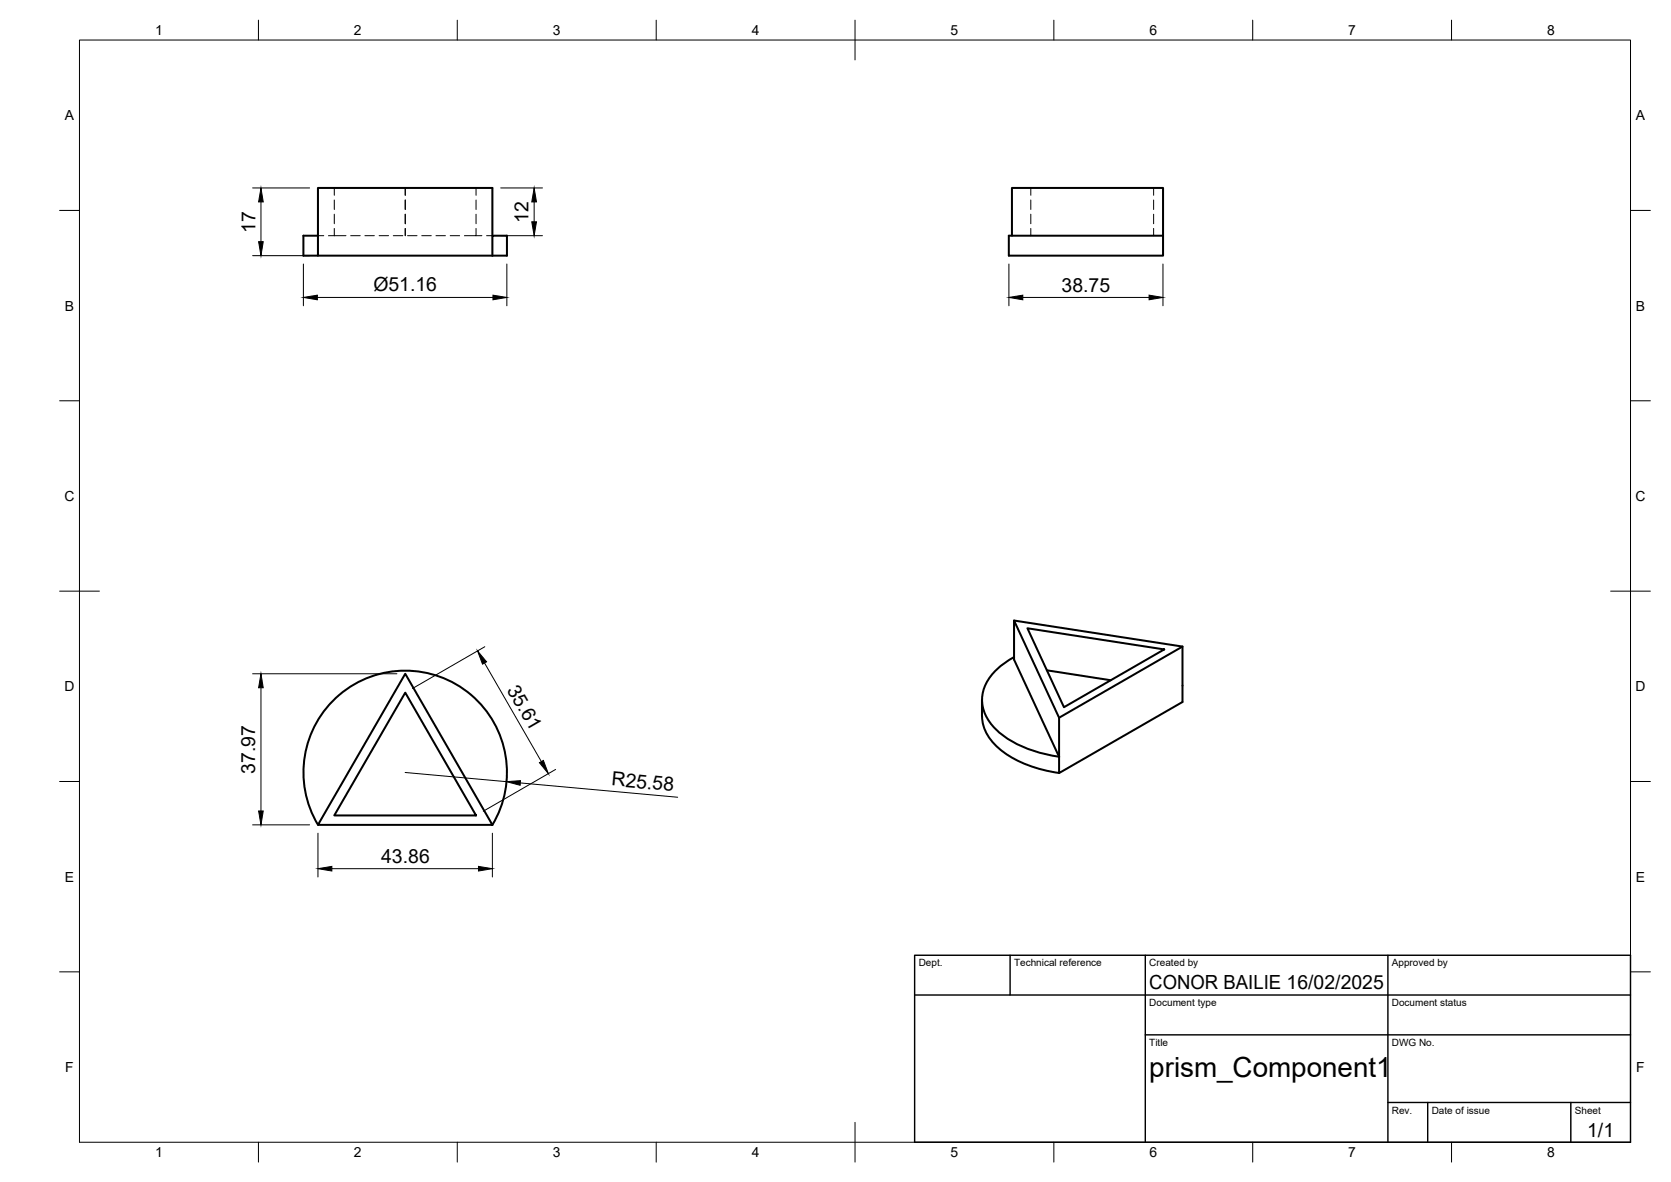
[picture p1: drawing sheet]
<svg xmlns="http://www.w3.org/2000/svg" width="420mm" height="297mm" viewBox="0 0 420 297" stroke-linecap="round" stroke-linejoin="round" font-family="sans-serif">
<!-- layer: Hidden -->
<g fill="none" stroke="#000" stroke-width=".25">
<path d="M79.9 59.2h1.5M82.6 59.2h4.4M84.1 47.2v1.9M84.1 50.3v2.3M84.1 53.8v2.4M84.1 57.4v1.8M88.2 59.2h2.4M91.8 59.2h2.3M95.3 59.2h2.4M98.9 59.2h2.4M101.9 47.2v1.9M101.9 50.3v2.3"/>
<path d="M101.9 53.8v2.4M101.9 57.4v1.8M102.5 59.2h2.4M106 59.2h2.4M109.6 59.2h2.4M113.2 59.2h2.4M119.7 57.4v1.8h-2.9M119.7 47.2v1.9M119.7 50.3v2.3M119.7 53.8v2.4M119.7 59.2h1.5M122.3 59.2h1.5"/>
<path d="M259.2 47.2v1.9M259.2 50.3v2.3M259.2 53.8v2.4M259.2 57.4v1.8M290.1 47.2v1.9M290.1 50.3v2.3M290.1 53.8v2.4M290.1 57.4v1.8"/>
</g>
<!-- layer: Visible -->
<g fill="none" stroke="#000" stroke-width=".51">
<path d="M79.9 59.2h-3.6v5h3.6M79.9 59.2v5h43.9M79.9 59.2v-12h43.9v12M123.8 59.2h3.7v5h-3.7zM253.7 59.2h38.7v5h-38.7zM254.4 59.2v-12h38v12M255 155.9l42.3 6.6v13.9l-31 17.9v-4.1l-11.3-24.4zM255 155.9l11.3 24.5v9.8M258.3 157.9l34.4 5.3-25.2 14.5zM101.9 174.1l17.8 30.8h-35.6zM101.9 169.3l21.9 38h-43.9zM246.9 175.9a13.8 13.8 0 0 0 1.5 8.9 20.6 20.6 0 0 0 11.9 8.1l6 1.4"/>
<path d="M255 165.1a14.7 14.7 0 0 0-7.9 8.9 10.5 10.5 0 0 0 4.5 10.4 30.3 30.3 0 0 0 14.7 5.8M263.2 168.5l16.1 2.4M297.3 162.5l-31 17.9M123.8 207.3a25.6 25.6 0 0 0-21.9-38.8 25.6 25.6 0 0 0-21.9 38.8"/>
</g>
<!-- layer: BORDER -->
<g fill="none" stroke="#000" stroke-width=".25">
<path d="M20 10.1h390v276.9h-390zM65 5.1v5M115 5.1v5M165 5.1v5M215 5.1v10M265 5.1v5M315 5.1v5M365 5.1v5M15 52.9h5M410 52.9h5M15 100.7h5M410 100.7h5"/>
<path d="M15 148.6h10M405 148.6h10M15 196.4h5M410 196.4h5M15 244.2h5M410 244.2h5M65 287v5M115 287v5M165 287v5M215 282.1v9.9M265 287v5M315 287v5"/>
<path d="M365 287v5"/>
</g>
<!-- layer: TITLEBLOCK -->
<path d="M230 240.1h180v46.9h-180zM230 250h180M254 240.1v9.9M288 240.1v46.9M349 240.1v46.9M288 260.1h122M349 277.1h61M359 277.1v9.9M395 277.1v9.9" fill="none" stroke="#000" stroke-width=".36"/>
<!-- layer: FD_Dimensions -->
<g fill="none" stroke="#000" stroke-width=".25">
<path d="M63.5 47.2h14.4M65.6 50.7v10M125.9 47.2h10.5M125.9 59.2h10.5M134.3 50.7v5M63.5 64.2h14.4M76.3 66.3v10.5M79.8 74.7h44.2M127.4 66.3v10.5M253.7 66.3v10.5M257.2 74.7h31.7M292.4 66.3v10.5"/>
<path d="M63.5 169.3h36.3M65.6 172.8v31M121.8 166.6l14.3 24.8M121.9 162.5l-18.2 10.5M101.9 194.1l25.4 2.3M130.8 196.8l39.6 3.5M139.7 193.4l-18.2 10.5M63.5 207.3h14.4M79.9 209.4v11M83.4 218.3h36.9M123.8 209.4v11"/>
</g>
<g fill="#000" stroke="#000" stroke-width=".25">
<path d="M65.6 47.2l.6 3.5h-1.2zM134.3 47.2l.6 3.5h-1.2zM133.7 55.7h1.2l-.6 3.5zM65 60.7h1.2l-.6 3.5zM76.3 74.7l3.5-.5v1.1zM124 74.2l3.4 .5-3.4 .6zM253.7 74.7l3.5-.5v1.1zM288.9 74.2l3.5 .5-3.5 .6zM65.6 169.3l.6 3.5h-1.2zM120.1 163.6l2.2 2.7-1 .6zM127.3 196.4l3.6-.2-.1 1.1zM135.6 191.7l1-.6 1.3 3.3z"/>
<path d="M65 203.8h1.2l-.6 3.5zM79.9 218.3l3.5-.6v1.2zM120.3 217.7l3.5 .6-3.5 .6z"/>
</g>
<text font-size="7" x="289" y="270.6">prism_Component1</text>
<g font-size="4.9">
<text x="64.2" y="58.6" transform="rotate(-90 64.2 58.6)">17</text>
<text x="132.9" y="56.1" transform="rotate(-90 132.9 56.1)">12</text>
<text x="93.9" y="73.2">Ø51.16</text>
<text x="266.9" y="73.3">38.75</text>
<text x="127.4" y="173.3" transform="rotate(60 127.4 173.3)">35.61</text>
<text x="64.2" y="194.4" transform="rotate(-90 64.2 194.4)">37.97</text>
<text x="153.6" y="197.4" transform="rotate(5 153.6 197.4)">R25.58</text>
<text x="95.8" y="216.8">43.86</text>
<text x="289" y="248.5">CONOR BAILIE 16/02/2025</text>
<text x="399.1" y="285.7">1/1</text>
</g>
<g font-size="3.5">
<text x="39" y="8.8">1</text>
<text x="89" y="8.8">2</text>
<text x="139" y="8.8">3</text>
<text x="189" y="8.8">4</text>
<text x="239" y="8.8">5</text>
<text x="289" y="8.8">6</text>
<text x="339" y="8.8">7</text>
<text x="389" y="8.8">8</text>
<text x="16.3" y="30.2">A</text>
<text x="411.3" y="30.2">A</text>
<text x="16.3" y="78">B</text>
<text x="411.3" y="78">B</text>
<text x="16.2" y="125.9">C</text>
<text x="411.2" y="125.9">C</text>
<text x="16.2" y="173.7">D</text>
<text x="411.2" y="173.7">D</text>
<text x="16.3" y="221.6">E</text>
<text x="411.3" y="221.6">E</text>
<text x="16.4" y="269.4">F</text>
<text x="411.4" y="269.4">F</text>
<text x="39" y="290.8">1</text>
<text x="89" y="290.8">2</text>
<text x="139" y="290.8">3</text>
<text x="189" y="290.8">4</text>
<text x="239" y="290.8">5</text>
<text x="289" y="290.8">6</text>
<text x="339" y="290.8">7</text>
<text x="389" y="290.8">8</text>
</g>
<g font-size="2.5">
<text x="231" y="242.9">Dept.</text>
<text x="255" y="242.9">Technical reference</text>
<text x="289" y="242.9">Created by</text>
<text x="350" y="242.9">Approved by</text>
<text x="289" y="252.8">Document type</text>
<text x="350" y="252.8">Document status</text>
<text x="289" y="262.9">Title</text>
<text x="350" y="262.9">DWG No.</text>
<text x="350" y="279.9">Rev.</text>
<text x="360" y="279.9">Date of issue</text>
<text x="396" y="279.9">Sheet</text>
</g>
</svg>
